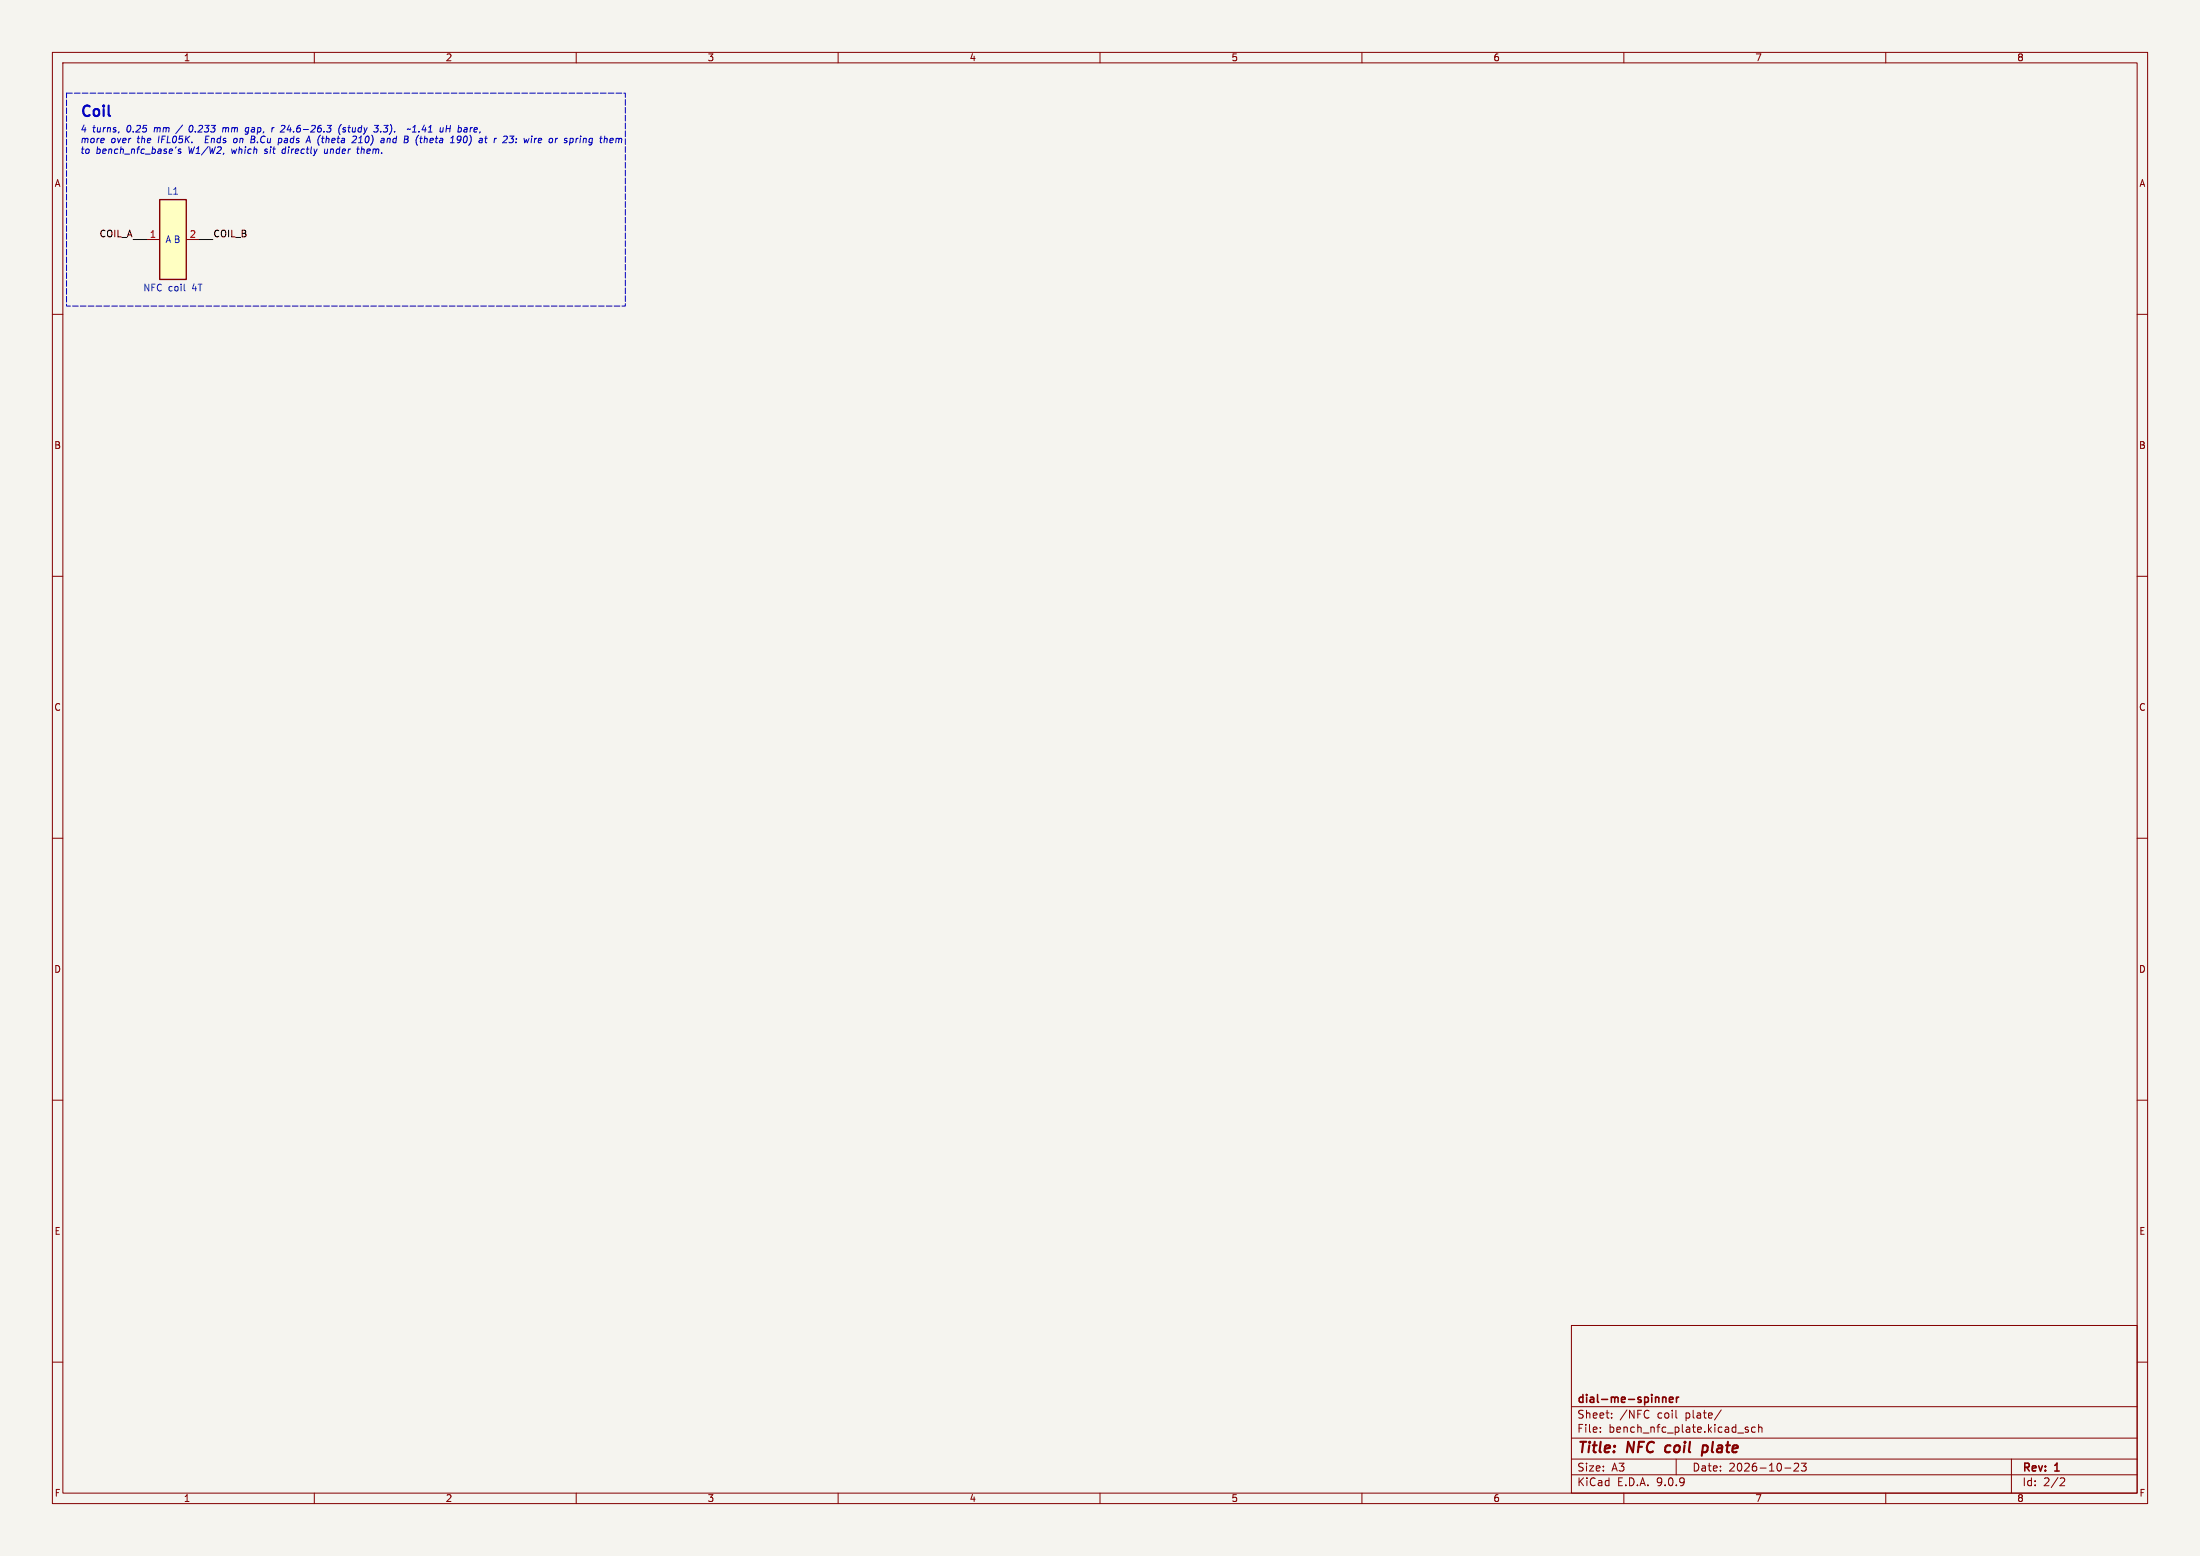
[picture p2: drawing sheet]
<svg xmlns="http://www.w3.org/2000/svg" width="420mm" height="297mm" viewBox="0 0 420 297" stroke-linecap="round" stroke-linejoin="round" font-family="sans-serif">
<path d="M0 0h420v297h-420z" fill="#f5f4ef" stroke="#f5f4ef" stroke-width=".19"/>
<g fill="none" stroke="#840000" stroke-width=".19">
<path d="M10 10h400v277h-400zM12 12h396v273h-396zM60 10v2M110 10v2M160 10v2M210 10v2M260 10v2M310 10v2M360 10v2M10 60h2M408 60h2M10 110h2"/>
<path d="M408 110h2M10 160h2M408 160h2M10 210h2M408 210h2M300 253h108v32h-108zM10 260h2M300 278.5h108M300 274.5h108M300 268.5h108M305.5 273.2v.2M305.5 272.5v.1"/>
<path d="M307.7 270.5v.2M307.7 269.8v.1M314.8 270.5l-.1 .1M320 278.5v3M328.6 269.1l-1.3 1.9M331.7 273.5h1.2M333.7 272.5l-.3-.1-.2 .2v.2l.5 .2v.3h-.5M335.1 272.5l-.4-.1-.3 .3 .1 .6h.6M335.7 272.5l.2-.1 .4 .1 .1 .9M335.7 271.9v1.5M342.5 279.4l.6-.1 .2 .1 .1 .3-1 1.1h1M343.9 279.3h.9l-.5 .6 .4 .1v.6l-.2 .2-.6-.2"/>
<path d="M384 278.5v6.5M408 260h2M60 285v2M110 285v2M160 285v2M210 285v2M260 285v2M300 281.5h108M310 285v2M340.7 280.2h1.2M360 285v2M393.5 282.1l.5 .1 .2 .3-1 1.1h1"/>
</g>
<path d="M318 276.1l-.1 .7 .3 .4M325 277.1h.7M325.1 276h.8M325.1 275.9l-.2 2" fill="none" stroke="#840000" stroke-width=".4"/>
<path d="M317.4 266.7v1M317.4 266.8l.2-.1 .4 .1v.9M318.7 267.2l.7-.2-.1-.2-.4-.1-.2 .2 .1 .7h.5M320 266.7v1M320.5 266.7l-.3 .1-.2 .2" fill="none" stroke="#840000" stroke-width=".3"/>
<path d="M30.5 38.1h5.1v15.2h-5.1z" fill="#ffffc2"/>
<path d="M30.5 38.1h5.1v15.2h-5.1z" fill="none" stroke="#840000" stroke-width=".25"/>
<path d="M27.9 45.7h2.6M35.6 45.7h2.5" fill="none" stroke="#840000" stroke-width=".19"/>
<path d="M35.2 55.5h.1" fill="none" stroke="#006464" stroke-width=".19"/>
<path d="M25.4 45.7h2.5M38.1 45.7h2.5" fill="none" stroke="#009600" stroke-width=".19"/>
<path d="M17.1 20.3a.69 .69 0 0 0-1 .1M19.8 20.1v.2M20.7 20.1v1.8" fill="none" stroke="#0000c2" stroke-width=".4"/>
<g fill="none" stroke="#0000c2" stroke-width=".19">
<path d="M22.7 25.1l-.1 .3M34.5 28.5l-.3-.1-.2 .3 .5 .2v.3h-.5M36.3 24.1l-.2 .6 .2 .5M39.2 26.6h.5M39.3 26l-.1 1.2h.6M42.6 24.4l-.1 .8M43 24.4l-.4 .1M45.1 26.4l-.4 .1-.1 .5 .1 .2h.3M46.9 25.1h.5M47.4 25.4l-.5 .2M47.4 24.4h-.4l-.1 .2M48 26l-.1 1.2h.6"/>
<path d="M48.4 26.6h.1M52 24.4l-.1 .8M52.3 24.4l-.4 .2M53.4 26.4l.3 .1 .1 .1v.4l-.3 .2M53.9 28.6l-.1 .4 .2 .3M58.4 27.2l.6-1.2 .2 1.2M58.6 26.9h.6M62 28.4v.8h.4M62.5 23.9h.8l-.5 .5M65.2 23.8a1.49 1.49 0 0 0-.3 1.9M65.4 25.1h.5M65.9 24.4h-.3l-.1 .2 .4 .2"/>
<path d="M68 26.5l-.8 .7h.7M68.1 28.4h.5M68.3 28l-.1 1.1 .3 .2M68.4 27.2h.8M71.5 23.9h.8l-.5 .5 .3 .1v.5l-.2 .2h-.4M72.7 25.1v.1M73.3 26.7l-.1 .1M73.4 26.6l-.1 .6M74 26.4l-.1 .8M78.4 24.6l-.7 .1M78.7 25.2h.7M78.8 24.3l.4-.4-.1 1.3"/>
<path d="M85.2 24.5h.7M85.3 23.9l-.2 1.3M86 23.9l-.2 1.3M87.3 26.2v.3l.2 .3h.2l.3-.3M88 26.2l-.1 .7-.2 .3h-.4M92.8 27.2h.1M96.3 26h.5v.3l-.9 .9h.8M102.3 26.4h.2M103.2 26.4l-.4 .2v.6h.3M103.4 26.7l-.6 .1M107.7 27.2h.3M108.1 26.4l-.3 .1v.1l.3 .2"/>
<path d="M110.9 26l-.1 .1M117.6 26.5l.4-.1 .2 .2M117.6 26.4l-.1 .8M118.2 26.6l-.1 .6M118.2 26.5v.1"/>
</g>
<path d="M12.7 17.8h106.7v40.6h-106.7z" fill="none" stroke="#0000c2" stroke-width=".19" stroke-dasharray="1.1 .4"/>
<text font-size="2.8" fill="#0000c2" x="15.2" y="23.3">Coil</text>
<g font-size="2.8" fill="#840000">
<text x="301" y="277.9">Title:</text>
<text x="310.6" y="277.9">NFC</text>
<text x="318.8" y="277.9">coil</text>
<text x="326.6" y="277.9">plate</text>
</g>
<g font-size="2.1" fill="#840000">
<text x="301" y="268.2">dial-me-spinner</text>
<text x="301" y="273.7">File:</text>
<text x="301" y="271">Sheet:</text>
<text x="307.1" y="273.7">bench_nfc_plate.kicad_sch</text>
<text x="309.2" y="271">/NFC</text>
<text x="316.4" y="271">coil</text>
<text x="321.9" y="271">plate/</text>
<text x="301" y="281.1">Size:</text>
<text x="307.6" y="281.1">A3</text>
<text x="323" y="281.1">Date:</text>
<text x="330" y="281.1">2026-10-23</text>
<text x="386" y="281.3">Rev:</text>
<text x="392.4" y="281.3">1</text>
<text x="301" y="283.9">KiCad</text>
<text x="308.7" y="283.9">E.D.A.</text>
<text x="316.3" y="283.9">9.0.9</text>
<text x="386" y="283.9">Id:</text>
<text x="390.1" y="283.9">2/2</text>
</g>
<g font-size="1.8" fill="#840000">
<text x="35" y="11.9">1</text>
<text x="85" y="11.9">2</text>
<text x="135" y="11.9">3</text>
<text x="185" y="11.9">4</text>
<text x="235" y="11.9">5</text>
<text x="285" y="11.9">6</text>
<text x="335" y="11.9">7</text>
<text x="385" y="11.9">8</text>
<text x="10.3" y="35.9">A</text>
<text x="408.3" y="35.9">A</text>
<text x="10.3" y="85.9">B</text>
<text x="408.2" y="85.9">B</text>
<text x="10.3" y="135.9">C</text>
<text x="408.2" y="135.9">C</text>
<text x="10.3" y="185.9">D</text>
<text x="408.2" y="185.9">D</text>
<text x="10.3" y="235.9">E</text>
<text x="408.3" y="235.9">E</text>
<text x="10.3" y="285.9">F</text>
<text x="35" y="286.9">1</text>
<text x="85" y="286.9">2</text>
<text x="135" y="286.9">3</text>
<text x="185" y="286.9">4</text>
<text x="235" y="286.9">5</text>
<text x="285" y="286.9">6</text>
<text x="335" y="286.9">7</text>
<text x="385" y="286.9">8</text>
<text x="408.3" y="285.9">F</text>
</g>
<g font-size="1.8" fill="#0000c2">
<text x="15.2" y="25.6">4</text>
<text x="15.2" y="27.7">more</text>
<text x="15.2" y="29.7">to</text>
<text x="17.6" y="25.6">turns,</text>
<text x="18.3" y="29.7">bench_nfc_base's</text>
<text x="21.1" y="27.7">over</text>
<text x="24.2" y="25.6">0.25</text>
<text x="26.3" y="27.7">the</text>
<text x="29.6" y="25.6">mm</text>
<text x="30.4" y="27.7">IFL05K.</text>
<text x="34.2" y="25.6">/</text>
<text x="36" y="29.7">W1/W2,</text>
<text x="36.7" y="25.6">0.233</text>
<text x="39.8" y="27.7">Ends</text>
<text x="43.3" y="25.6">mm</text>
<text x="44.5" y="29.7">which</text>
<text x="45.4" y="27.7">on</text>
<text x="47.9" y="25.6">gap,</text>
<text x="48.9" y="27.7">B.Cu</text>
<text x="50.9" y="29.7">sit</text>
<text x="53.1" y="25.6">r 24.6-26.3</text>
<text x="54.4" y="27.7">pads</text>
<text x="54.5" y="29.7">directly</text>
<text x="60" y="27.7">A (theta</text>
<text x="62.7" y="29.7">under</text>
<text x="66.3" y="25.6">(study</text>
<text x="69.1" y="27.7">210)</text>
<text x="69.2" y="29.7">them.</text>
<text x="73.3" y="25.6">3.3).</text>
<text x="74.8" y="27.7">and</text>
<text x="79.4" y="27.7">B (theta</text>
<text x="80.1" y="25.6">~1.41</text>
<text x="86.4" y="25.6">uH</text>
<text x="88.7" y="27.7">190)</text>
<text x="90.1" y="25.6">bare,</text>
<text x="94.3" y="27.7">at</text>
<text x="97.4" y="27.7">r 23:</text>
<text x="103.5" y="27.7">wire</text>
<text x="108.5" y="27.7">or</text>
<text x="111.6" y="27.7">spring</text>
<text x="118.6" y="27.7">them</text>
</g>
<g font-size="1.8" fill="#006464">
<text x="31.8" y="37.4">L1</text>
<text x="31.5" y="46.6">A B</text>
<text x="27.3" y="55.8">NFC coil</text>
<text x="36.8" y="55.8">4T</text>
</g>
<g font-size="1.8" fill="#0f0f0f">
<text x="18.9" y="45.4">COIL_A</text>
<text x="40.6" y="45.4">COIL_B</text>
</g>
<g font-size="1.8" fill="#a90000">
<text x="28.5" y="45.5">1</text>
<text x="36.1" y="45.5">2</text>
</g>
</svg>
